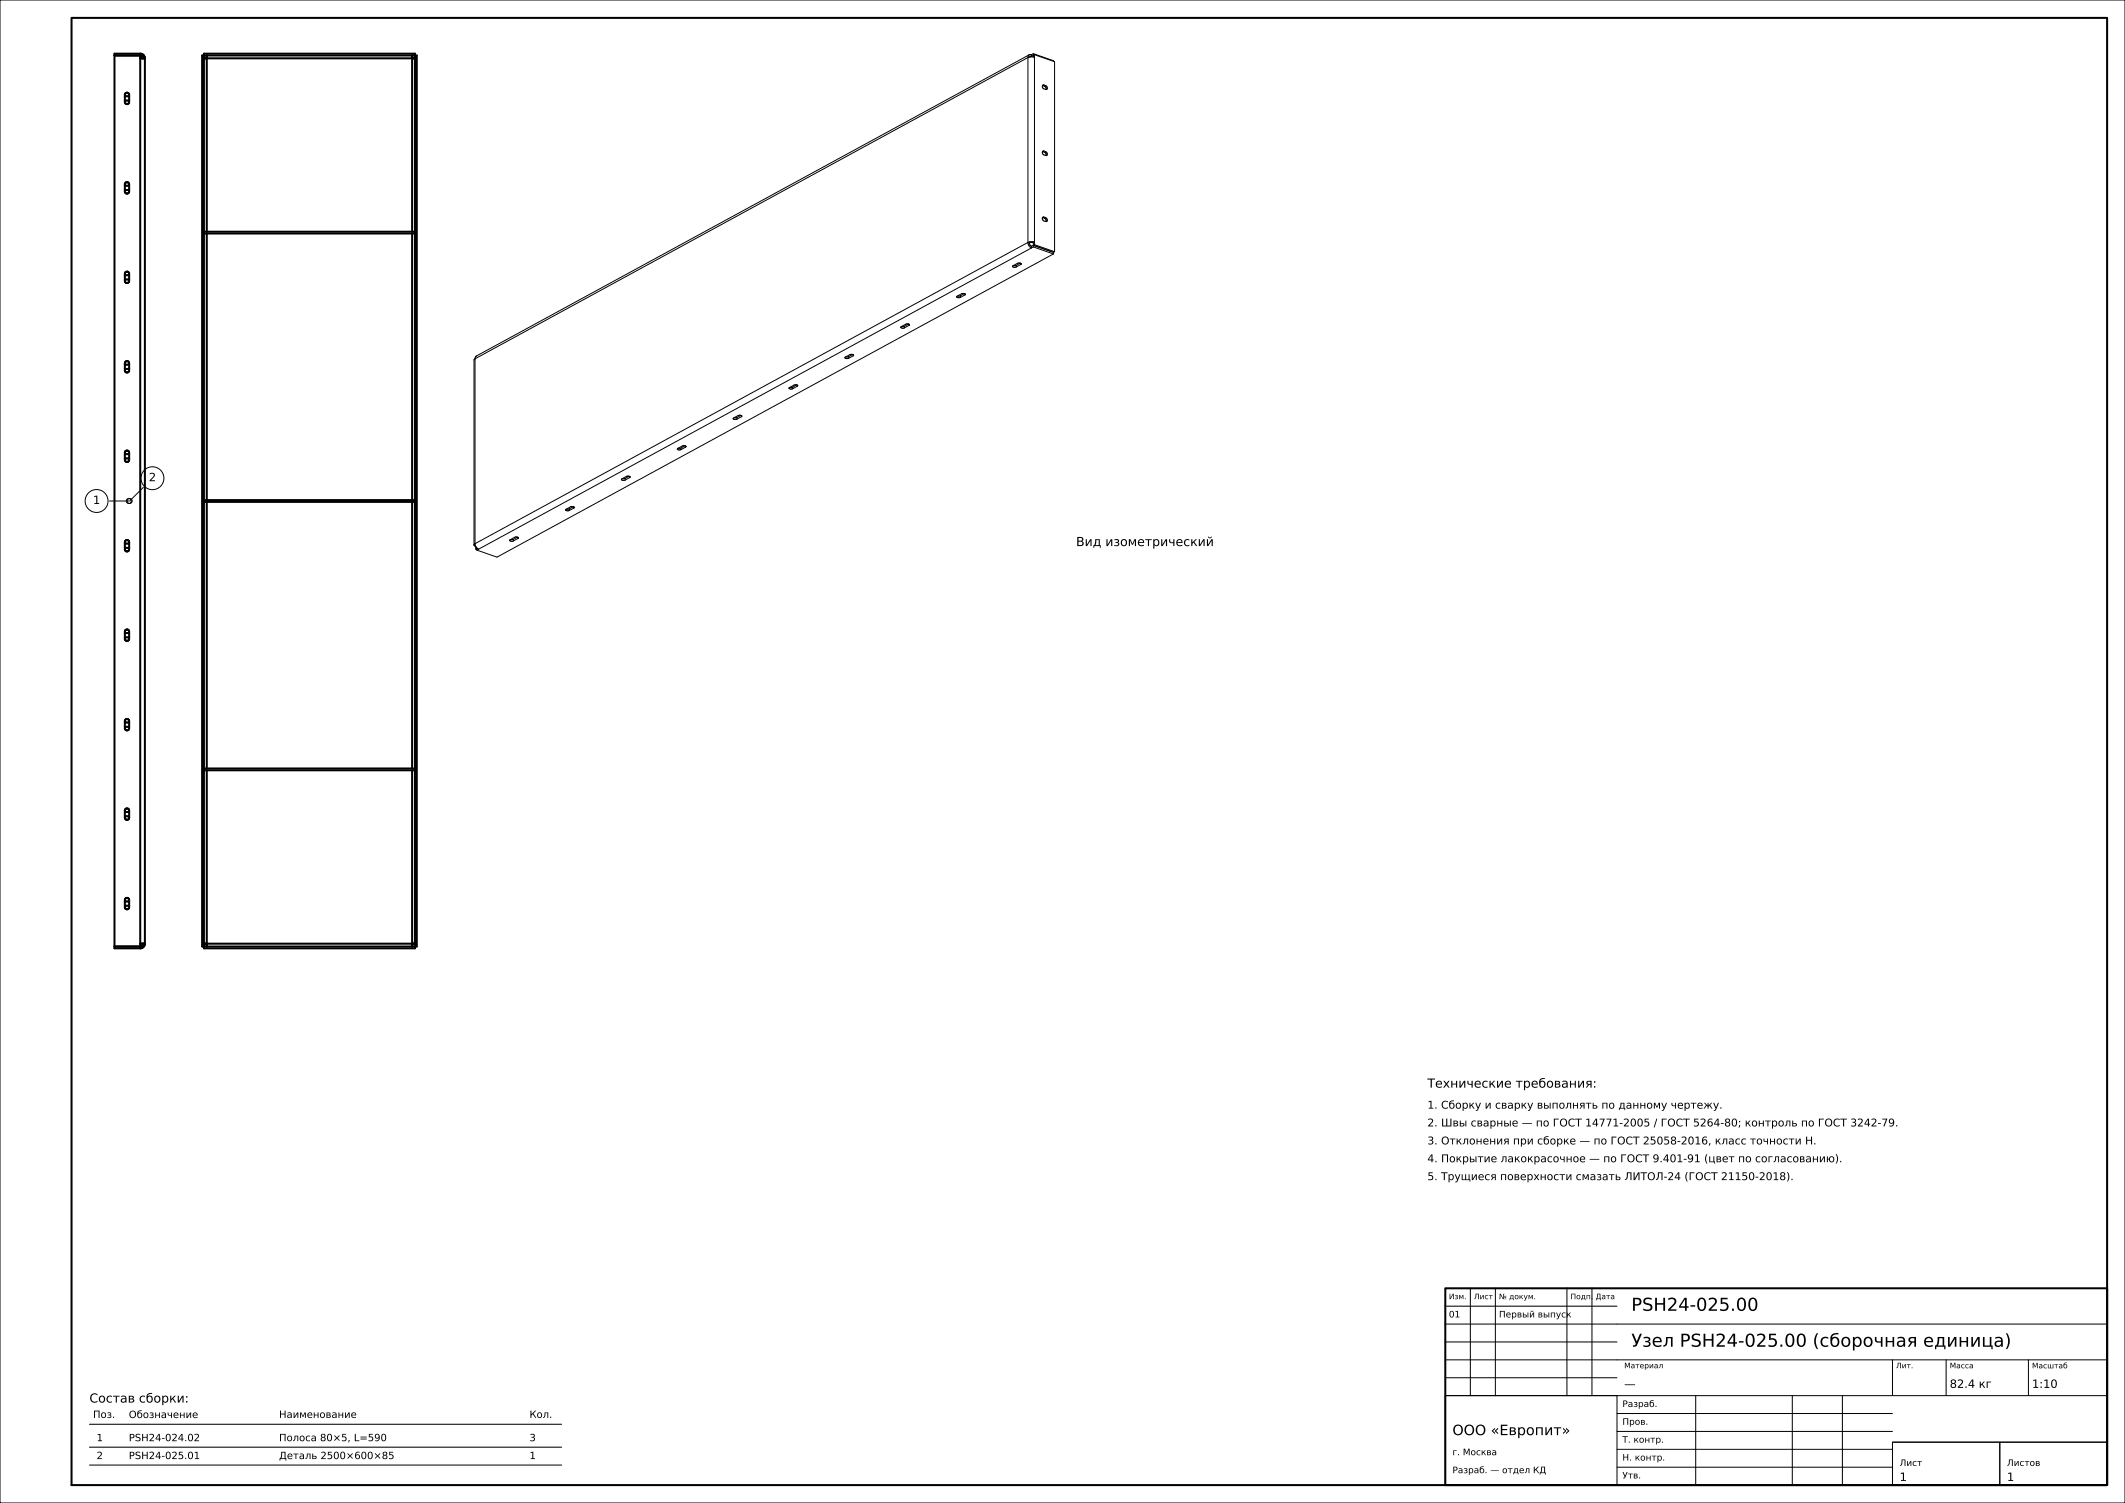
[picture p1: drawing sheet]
<svg xmlns="http://www.w3.org/2000/svg" width="594mm" height="420mm" viewBox="0 0 594 420" stroke-linecap="round" stroke-linejoin="round" font-family="sans-serif">
<g fill="none" stroke="#000" stroke-width=".28">
<path d="M0 0h594v420h-594zM287.3 16.1v51.6M287.3 16.1l-154.5 84.2M287.7 15.3l-.4 .8M287.7 15.3l-154.5 84.2-.4 .8M288.3 15.3v.4l-.5 .2M288.3 15.3h-.6M288.8 15v.9M288.8 15l5.7 2v.1M288.8 15l-.5 .3M288.8 15.5h.1M289.2 15.3v53.1"/>
<path d="M289.2 15.3l-1.2 .6M289.2 15.3l5.6 1.9v53.1M289.2 16l-1-.1-.9 .2M291.4 23.9h.1M291.5 23.9l.5 .2M291.8 23.8a.54 .54 0 0 0-.5 .5 .54 .54 0 0 0 .5 .5l.5 .2a.54 .54 0 0 0 .5-.5 .54 .54 0 0 0-.5-.6M291.8 23.8l.5 .1M291.8 23.8l-.3 .1M292 24.1l.4 .4v.5M292.3 23.9l-.3 .2M291.4 42.4h.1M291.4 42.3v.1a.95 .95 0 0 0 1 1.1 .59 .59 0 0 0 .4-.6 .59 .59 0 0 0-.5-.5"/>
<path d="M291.5 42.4l.5 .1M291.8 42.2l-.4 .1M291.8 42.2l.5 .2M291.8 42.2l-.3 .2M292 42.5l.4 .4v.6M292.3 42.4l-.3 .1M284.1 74.1l-.8 .1M284.1 74.1v.5M285.2 73.5l-1.1 .6M285.3 73.9l-1.2 .7M285.3 73.6v.3M285.4 73.6l-.9-.1-1.4 .8a.63 .63 0 0 0 1 .3"/>
<path d="M285.4 73.6l-.1 .3M287.3 67.7l.9-.2 1 .2-.4 .1M287.3 67.7l.4 .2M287.3 67.7a1.69 1.69 0 0 0 1 1.6M287.3 67.7l-154.5 84.2M287.7 67.9l.2 .6 .4 .3M288.3 68.8v.5M288.3 69.3l-154.5 84.2M288.8 68.6l5.7 1.9M288.8 69l5.7 2M288.8 69l-.5 .3M288.8 67.8v1.2"/>
<path d="M288.8 67.8l-1.1 .1M289.2 68.4l-.9 .4M289.2 68.4l5.6 1.9M291.4 60.8h.1M291.4 60.8v.1a.95 .95 0 0 0 1 1 .59 .59 0 0 0 .4-.6 .59 .59 0 0 0-.5-.5M291.5 60.8l.5 .2M291.8 60.7l-.4 .1M291.8 60.7l.5 .1M291.8 60.7l-.3 .1M292 61l.4 .4v.5M292.3 60.8l-.3 .2M294.5 70.5v.5"/>
<path d="M294.5 71l-155.6 84.7-5.6-2M294.8 70.3l-.3 .2M237.2 99.7h-.8M237.2 99.7v.4M238.4 99.1l-1.2 .6M238.5 99.4l-1.3 .7M238.5 99.1v.3M238.5 99.1h-.8l-1.5 .8a.63 .63 0 0 0 1 .2M252.9 91.2h-.9M252.9 91.2v.4M254 90.5l-1.1 .7M254.1 90.9l-1.2 .7"/>
<path d="M254.1 90.9h.1a.63 .63 0 0 0-1-.3l-1.4 .8a.63 .63 0 0 0 1.1 .2M254.1 90.6v.3M268.5 82.7h-.8M268.5 82.7v.4M269.6 82l-1.1 .7M269.6 82h-.7l-1.5 .9a.63 .63 0 0 0 1.1 .2M269.6 82l.1 .1M269.7 82.4l-1.2 .7M269.7 82.1v.3M132.8 100.3l-.3 .3v51.7M132.8 100.3v51.6M206 116.7h-.8"/>
<path d="M206 116.7v.4M207.1 116.1l-1.1 .6M207.1 116.1h-.7l-1.4 .8a.63 .63 0 0 0 1 .2M207.1 116.1h.2M207.2 116.4l-1.2 .7M207.2 116.1v.3M207.3 116.1l-.1 .3M221.6 108.2h-.8M221.6 108.2v.4M222.7 107.6l-1.1 .6M222.9 107.9l-1.3 .7M222.9 107.6v.3"/>
<path d="M222.9 107.6h-.8l-1.5 .8a.63 .63 0 0 0 1 .2M30.6 140h5.4M40.1 136.2l-3.9 3.8M174.8 133.7h-.8M174.8 133.7v.4M175.9 133.1l-1.1 .6M175.9 133.1h-.7l-1.5 .8a.63 .63 0 0 0 1.1 .2M175.9 133.1h.1M176 133.5l-1.2 .6M176 133.1v.4M190.4 125.2h-.8M190.4 125.2v.4"/>
<path d="M191.5 124.6l-1.1 .6M191.6 125l.1-.1a.63 .63 0 0 0-1-.3l-1.4 .8a.63 .63 0 0 0 1.1 .2M191.6 125l-1.2 .6M191.6 124.6v.4M132.5 152.3l.5 .4M132.8 151.9l-.3 .4M132.8 151.9l.2 .7 .4 .6M133 153.4l.3 .2M133 152.7v.7M133 152.7h.1M133.3 153.1v.6M133.4 153.2l-.4 .2"/>
<path d="M133.4 153.2l.4 .3M133.8 153.5l-.5 .2M143.5 150.7l-.8 .1M143.5 150.7v.5M144.6 150.1l-1.1 .6M144.7 150.1h-.7l-1.5 .8a.63 .63 0 0 0 1 .3M144.7 150.1l.1 .1M144.8 150.5l-1.3 .7M144.8 150.1v.4M144.8 150.2v.3M159.1 142.2l-.8 .1M159.1 142.2v.4"/>
<path d="M160.3 141.6l-1.2 .6M160.4 142l.1-.1a.63 .63 0 0 0-1-.3l-1.4 .8a.63 .63 0 0 0 1 .2M160.4 142l-1.3 .6M160.4 141.6v.4M411 360v30M418 360v30M438 360v30M445 360v30M404 380h185M404 375h48M404 370h185M404 365h48"/>
<path d="M529 380v10M544 380v10M567 380v10M25 398h132M404 390h48v25h-48zM404 390h185M404 385h48M452 400h77M452 395h77M474 390v25M501 390v25M515 390v25"/>
<path d="M25 404.4h132M25 409.4h132M452 410h77M452 405h77M529 403h30v12h-30zM529 403h60M559 403h30v12h-30z"/>
<circle cx="27" cy="140" r="3.2"/>
<circle cx="36" cy="140" r=".7"/>
<circle cx="36.2" cy="140" r=".7"/>
<circle cx="42.6" cy="133.6" r="3.2"/>
</g>
<g fill="none" stroke="#000" stroke-width=".56">
<path d="M20 5h569v410h-569zM32 15.5h7.2l.6 .2 .2 .6M39.2 15v250M39.2 15h-7.2v250h7.2M39.2 15a1.3 1.3 0 0 1 1.3 1.3M39.2 16.3h1.3M40.5 16.3v247.4M56.5 15.5h60v249h-60zM57 16.3h59M57 15h59v250h-59zM57.8 15.5v49.2M115.2 15.5v49.2"/>
<path d="M34.9 27h1.2M34.9 28h1.2M35.1 26l.6-.1 .4 .4v2.2a.6 .6 0 0 1-.6 .6 .6 .6 0 0 1-.6-.6v-2zM34.9 52h1.2M34.9 53h1.2M35 51.1a.6 .6 0 0 1 .7-.2 .6 .6 0 0 1 .4 .6v2a.6 .6 0 0 1-.6 .6 .6 .6 0 0 1-.6-.6zM34.9 77h1.2M34.9 78h1.2M35.1 76l.6-.1 .4 .4v2.2a.6 .6 0 0 1-.6 .6 .6 .6 0 0 1-.6-.6v-2zM57 64.7h59M57 65.2h59M57.8 65.2v74.5"/>
<path d="M115.2 65.2v74.5M34.9 102h1.2M34.9 103h1.2M35.1 101l.6-.1 .4 .4v2.2a.6 .6 0 0 1-.6 .6 .6 .6 0 0 1-.6-.6v-2zM34.9 127h1.2M34.9 128h1.2M35.1 126l.6-.1 .4 .4v2.2a.6 .6 0 0 1-.6 .6 .6 .6 0 0 1-.6-.6v-2zM57 139.7h59M34.9 152h1.2M34.9 153h1.2M35.1 151l.6-.1 .4 .4v2.2a.6 .6 0 0 1-.6 .6 .6 .6 0 0 1-.6-.6v-2zM57 140.2h59"/>
<path d="M57.8 140.2v74.5M115.2 140.2v74.5M34.9 177h1.2M34.9 178h1.2M35.1 176l.6-.1 .4 .4v2.2a.6 .6 0 0 1-.6 .6 .6 .6 0 0 1-.6-.6v-2zM34.9 202h1.2M34.9 203h1.2M35.1 201l.6-.1 .4 .4v2.2a.6 .6 0 0 1-.6 .6 .6 .6 0 0 1-.6-.6v-2zM57 214.7h59M57 215.2h59M57.8 215.2v49.3M115.2 215.2v49.3"/>
<path d="M34.9 227h1.2M34.9 228h1.2M35 226.1a.6 .6 0 0 1 .7-.2 .6 .6 0 0 1 .4 .6v2a.6 .6 0 0 1-.6 .6 .6 .6 0 0 1-.6-.6zM34.9 252h1.2M34.9 253h1.2M35.1 251l.6-.1 .4 .4v2.2a.6 .6 0 0 1-.6 .6 .6 .6 0 0 1-.6-.6v-2zM39.2 263.7h1.3M40 263.7l-.2 .6-.4 .2h-7.4M40.5 263.7a1.3 1.3 0 0 1-1.3 1.3M57 263.7h59M404 360h185v55h-185z"/>
</g>
<g font-size="5">
<text x="456" y="366.3">PSH24-025.00</text>
<text x="456" y="376.3">Узел PSH24-025.00 (сборочная единица)</text>
</g>
<text font-size="4" x="406" y="401">ООО «Европит»</text>
<g font-size="3.5">
<text x="300.8" y="152.6">Вид изометрический</text>
<text x="399" y="303.9">Технические требования:</text>
<text x="25" y="391.9">Состав сборки:</text>
</g>
<g font-size="3.2">
<text x="41.6" y="134.5">2</text>
<text x="26" y="140.8">1</text>
<text x="454" y="387.8">—</text>
<text x="545" y="387.8">82.4 кг</text>
<text x="568" y="387.8">1:10</text>
<text x="531" y="413.8">1</text>
<text x="561" y="413.8">1</text>
</g>
<g font-size="3">
<text x="399" y="309.8">1. Сборку и сварку выполнять по данному чертежу.</text>
<text x="399" y="314.8">2. Швы сварные — по ГОСТ 14771-2005 / ГОСТ 5264-80; контроль по ГОСТ 3242-79.</text>
<text x="399" y="319.8">3. Отклонения при сборке — по ГОСТ 25058-2016, класс точности Н.</text>
<text x="399" y="324.8">4. Покрытие лакокрасочное — по ГОСТ 9.401-91 (цвет по согласованию).</text>
<text x="399" y="329.8">5. Трущиеся поверхности смазать ЛИТОЛ-24 (ГОСТ 21150-2018).</text>
</g>
<g font-size="2.8">
<text x="26" y="396.2">Поз.</text>
<text x="36" y="396.3">Обозначение</text>
<text x="78" y="396.2">Наименование</text>
<text x="148" y="396.2">Кол.</text>
<text x="27" y="402.7">1</text>
<text x="27" y="407.7">2</text>
<text x="36" y="402.7">PSH24-024.02</text>
<text x="36" y="407.7">PSH24-025.01</text>
<text x="78" y="402.7">Полоса 80×5, L=590</text>
<text x="78" y="407.7">Деталь 2500×600×85</text>
<text x="148" y="402.7">3</text>
<text x="148" y="407.7">1</text>
</g>
<g font-size="2.5">
<text x="405" y="368.1">01</text>
<text x="419" y="368.1">Первый выпуск</text>
<text x="453.5" y="393.2">Разраб.</text>
<text x="453.5" y="398.1">Пров.</text>
<text x="406" y="406.6">г. Москва</text>
<text x="453.5" y="403.1">Т. контр.</text>
<text x="406" y="411.7">Разраб. — отдел КД</text>
<text x="453.5" y="408.1">Н. контр.</text>
<text x="453.5" y="413.1">Утв.</text>
<text x="531" y="409.6">Лист</text>
<text x="561" y="409.6">Листов</text>
</g>
<g font-size="2.1">
<text x="405" y="363">Изм.</text>
<text x="412" y="363">Лист</text>
<text x="419" y="363">№ докум.</text>
<text x="439" y="363">Подп.</text>
<text x="446" y="363">Дата</text>
<text x="454" y="382.3">Материал</text>
<text x="530" y="382.3">Лит.</text>
<text x="545" y="382.3">Масса</text>
<text x="568" y="382.4">Масштаб</text>
</g>
</svg>
